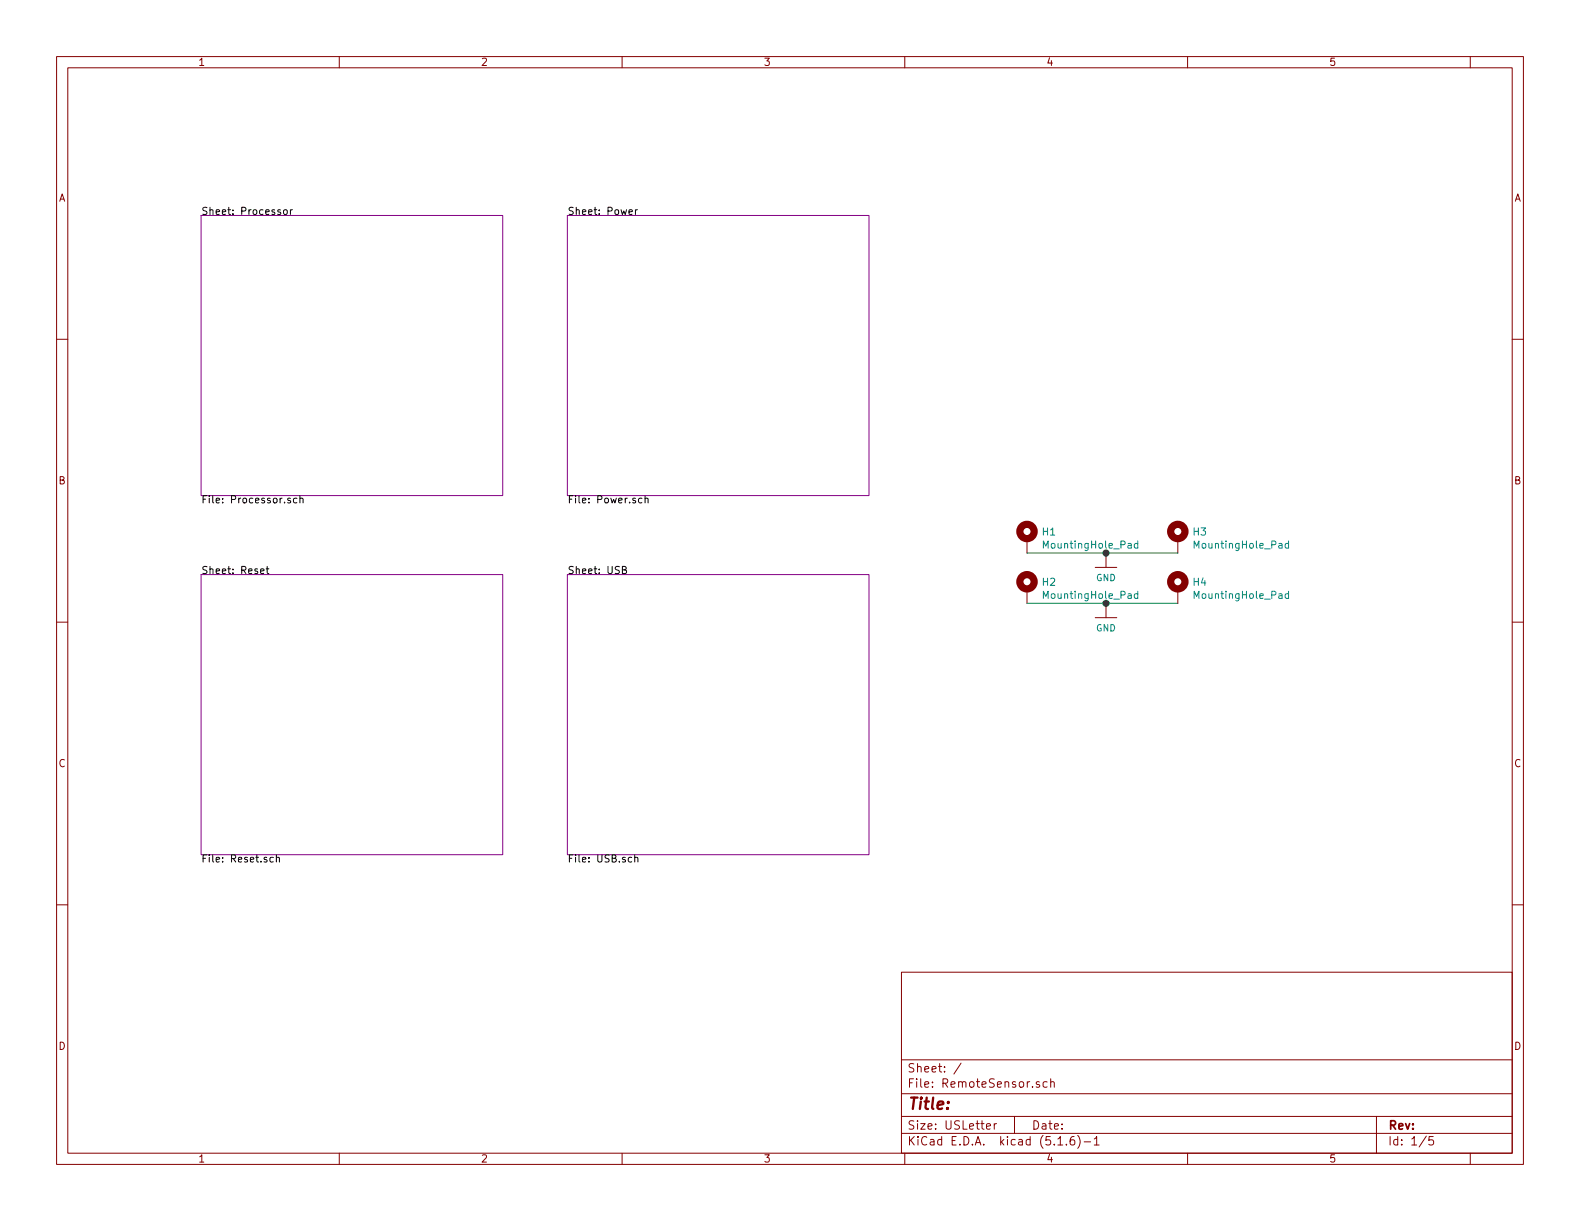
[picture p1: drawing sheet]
EESchema Schematic File Version 4
EELAYER 30 0
EELAYER END
$Descr USLetter 11000 8500
encoding utf-8
Sheet 1 5
Title ""
Date ""
Rev ""
Comp ""
Comment1 ""
Comment2 ""
Comment3 ""
Comment4 ""
$EndDescr
$Comp
L RemoteSensor-rescue:MountingHole_Pad-Mechanical H2
U 1 1
P 7150 4100
F 0 "H2" H 7250 4149 50  0000 L CNN
F 1 "MountingHole_Pad" H 7250 4058 50  0000 L CNN
F 2 "MountingHole:MountingHole_2.7mm_M2.5_DIN965_Pad" H 7150 4100 50  0001 C CNN
F 3 "~" H 7150 4100 50  0001 C CNN
	1    7150 4100
	1    0    0    -1  
$EndComp
$Comp
L RemoteSensor-rescue:MountingHole_Pad-Mechanical H1
U 1 1
P 7150 3750
F 0 "H1" H 7250 3799 50  0000 L CNN
F 1 "MountingHole_Pad" H 7250 3708 50  0000 L CNN
F 2 "MountingHole:MountingHole_2.7mm_M2.5_DIN965_Pad" H 7150 3750 50  0001 C CNN
F 3 "~" H 7150 3750 50  0001 C CNN
	1    7150 3750
	1    0    0    -1  
$EndComp
$Comp
L RemoteSensor-rescue:MountingHole_Pad-Mechanical H3
U 1 1
P 8200 3750
F 0 "H3" H 8300 3799 50  0000 L CNN
F 1 "MountingHole_Pad" H 8300 3708 50  0000 L CNN
F 2 "MountingHole:MountingHole_2.7mm_M2.5_DIN965_Pad" H 8200 3750 50  0001 C CNN
F 3 "~" H 8200 3750 50  0001 C CNN
	1    8200 3750
	1    0    0    -1  
$EndComp
$Comp
L RemoteSensor-rescue:MountingHole_Pad-Mechanical H4
U 1 1
P 8200 4100
F 0 "H4" H 8300 4149 50  0000 L CNN
F 1 "MountingHole_Pad" H 8300 4058 50  0000 L CNN
F 2 "MountingHole:MountingHole_2.7mm_M2.5_DIN965_Pad" H 8200 4100 50  0001 C CNN
F 3 "~" H 8200 4100 50  0001 C CNN
	1    8200 4100
	1    0    0    -1  
$EndComp
Wire Wire Line
	7150 3850 7700 3850
Wire Wire Line
	7150 4200 7700 4200
$Comp
L RemoteSensor-rescue:GND-SparkFun-PowerSymbols #GND0118
U 1 1
P 7700 3850
F 0 "#GND0118" H 7750 3800 45  0001 L BNN
F 1 "GND" H 7700 3680 45  0000 C CNN
F 2 "" H 7700 3750 60  0001 C CNN
F 3 "" H 7700 3750 60  0001 C CNN
	1    7700 3850
	1    0    0    -1  
$EndComp
Connection ~ 7700 3850
Wire Wire Line
	7700 3850 8200 3850
$Comp
L RemoteSensor-rescue:GND-SparkFun-PowerSymbols #GND0119
U 1 1
P 7700 4200
F 0 "#GND0119" H 7750 4150 45  0001 L BNN
F 1 "GND" H 7700 4030 45  0000 C CNN
F 2 "" H 7700 4100 60  0001 C CNN
F 3 "" H 7700 4100 60  0001 C CNN
	1    7700 4200
	1    0    0    -1  
$EndComp
Connection ~ 7700 4200
Wire Wire Line
	7700 4200 8200 4200
$Sheet
S 3950 1500 2100 1950
U 5EE9FD3C
F0 "Power" 50
F1 "Power.sch" 50
$EndSheet
$Sheet
S 1400 4000 2100 1950
U 5EF41F85
F0 "Reset" 50
F1 "Reset.sch" 50
$EndSheet
$Sheet
S 1400 1500 2100 1950
U 5EF5F91F
F0 "Processor" 50
F1 "Processor.sch" 50
$EndSheet
$Sheet
S 3950 4000 2100 1950
U 5EF070B6
F0 "USB" 50
F1 "USB.sch" 50
$EndSheet
$EndSCHEMATC
